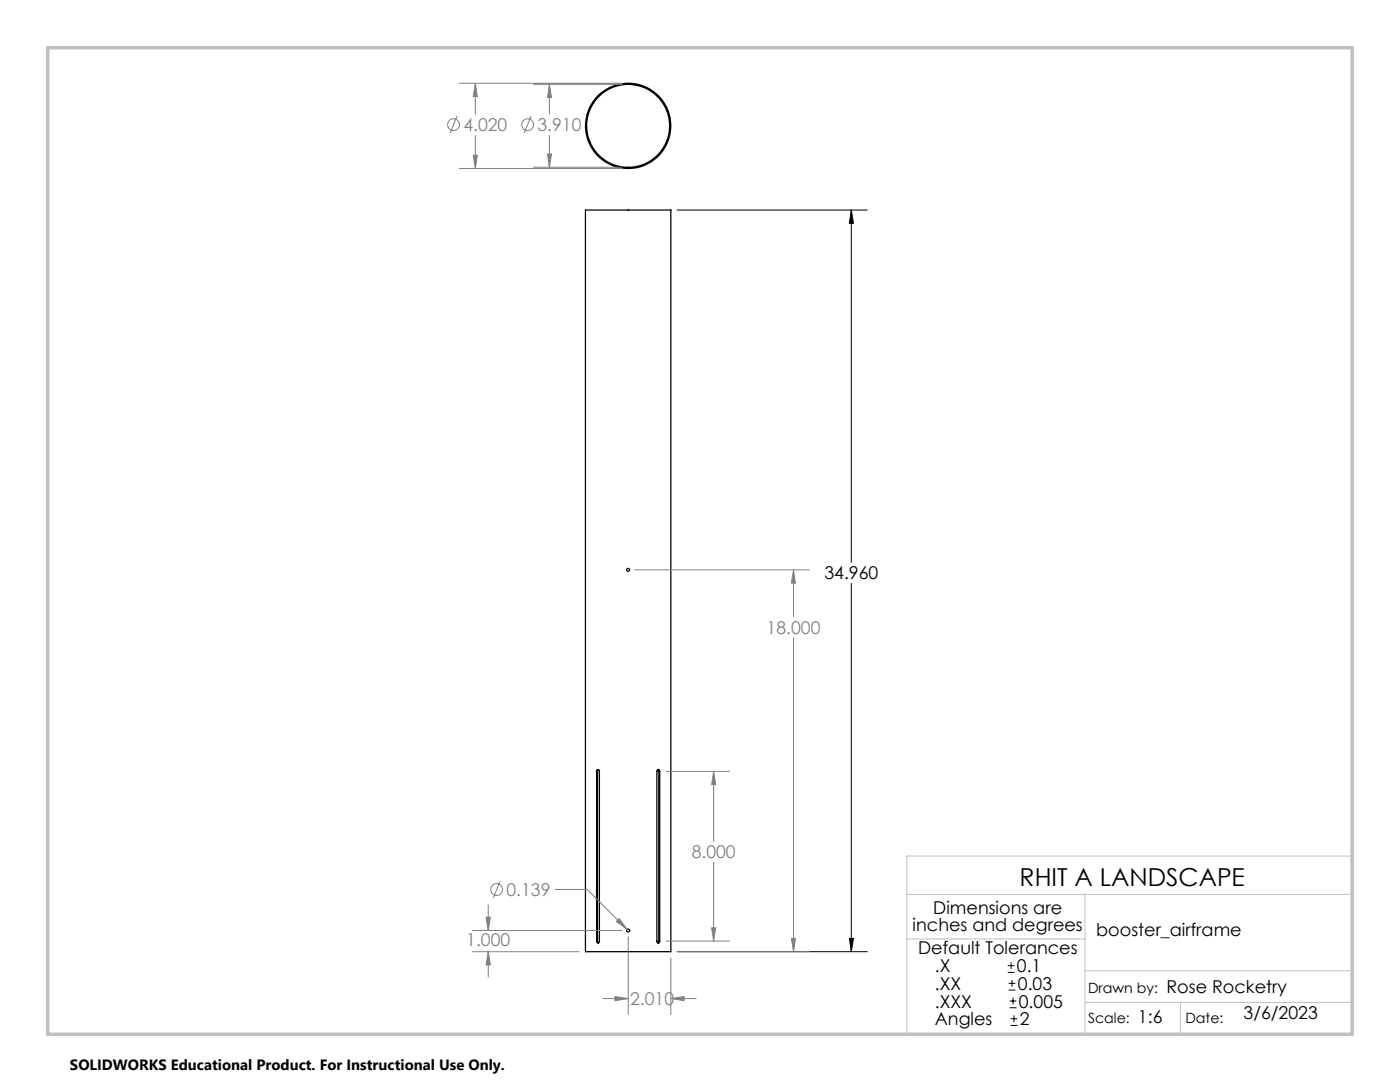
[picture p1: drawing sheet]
<svg xmlns="http://www.w3.org/2000/svg" width="279mm" height="216mm" viewBox="0 0 279 216" stroke-linecap="round" stroke-linejoin="round" font-family="sans-serif">
<g fill="none" stroke="#000" stroke-width=".25">
<path d="M116.8 41.9h17.1v148h-17.1zM119.1 153.9a.3 .3 0 0 1 .2-.4 .3 .3 0 0 1 .3 .4v33.9a.3 .3 0 0 1-.3 .4 .3 .3 0 0 1-.2-.4M119.1 153.9v33.9M119.1 153.9h.1M119.2 153.9v33.9M119.4 153.6l-.2 .3M131.3 153.6l.2 .3M131.5 153.9v33.9M131.5 153.9h.2M131.7 153.9a.3 .3 0 0 0-.3-.4 .3 .3 0 0 0-.3 .4v33.9a.3 .3 0 0 0 .3 .4 .3 .3 0 0 0 .3-.4M131.7 153.9v33.9M119.1 187.8h.1"/>
<path d="M119.2 187.8l.2 .4M131.5 187.8l-.2 .4M131.5 187.8h.2"/>
<circle cx="125.4" cy="25.1" r="8.5"/>
<circle cx="125.4" cy="25.1" r="8.3"/>
<circle cx="125.4" cy="113.7" r=".3"/>
<circle cx="125.4" cy="185.7" r=".3"/>
</g>
<g fill="none" stroke="#808080" stroke-width=".2">
<path d="M91.7 16.6h32.4M94.9 16.6v6.2M94.9 16.6l.4 2.7h-.9zM106.5 16.8h17.6M109.6 16.8v6M109.6 16.8l.5 2.7h-.8zM91.2 23.2l-1.3 3.4M91.7 33.6h32.4M94.4 31h.9l-.4 2.6zM94.9 27v6.6M106 23.2l-1.4 3.4M106.5 33.4h17.6"/>
<path d="M109.3 30.7h.8l-.5 2.7zM109.6 27v6.4M126.6 113.7h34.9M158.4 113.7v9.4M158.4 113.7l.4 2.6h-.9zM158.4 127.3v62.6M132.9 153.9h12.7M142.4 153.9v14M142.4 153.9l.4 2.7h-.8zM99.8 175.8l-1.3 3.4M110.8 177.5h6.4l8 8M142.4 172v15.8"/>
<path d="M94.3 185.7h29.8M94.3 189.9h21.3M97 183h.9l-.5 2.7zM97.4 180.6v5.1M97.4 189.9v5.1M97.4 189.9l.5 2.6h-.9zM120.3 199.2h5.1M122.7 198.9l2.7 .3-2.7 .5zM123 183.9l.6-.6 1.6 2.2zM125.4 186.9v15.5M132.9 187.8h12.7M133.9 191.2v11.2"/>
<path d="M133.9 199.2h5.1M133.9 199.2l2.6-.3v.8zM135.1 189.9h26.4M142 185.1h.8l-.4 2.7zM157.9 187.3h.9l-.4 2.6z"/>
<circle cx="90.5" cy="24.9" r="1.18"/>
<circle cx="105.3" cy="24.9" r="1.18"/>
<circle cx="99.1" cy="177.5" r="1.18"/>
</g>
<g fill="none" stroke="#000" stroke-width=".2">
<path d="M135.1 41.9h38M169.9 41.9l.4 2.7h-.8zM169.9 41.9v70.3M169.9 116.4v73.5M135.1 189.9h38M169.5 187.3h.8l-.4 2.6zM201.1 194h1.4M201.1 192.7h1.4M201.3 197.6h1.3M201.3 196.2h1.3M201.5 199.7h1.3M201.8 192v1.4"/>
<path d="M202 195.5v1.4M202.2 199.1v1.3M201.5 201.1h1.3M201.7 204.6h1.3M201.7 203.3h1.3M202.4 202.6v1.3"/>
</g>
<path d="M181 178.5h88.8M181 170.8h88.8v35.6h-88.8zM216.5 178.5v27.9M181 187.4h35.5M216.5 193.7h53.3M216.5 200h53.3M235.6 200v6.4" fill="none" stroke="#c0c0c0" stroke-width=".2"/>
<path d="M9.5 9.5h260.3v196.9h-260.3z" fill="none" stroke="#c0c0c0" stroke-width=".7"/>
<path d="M169.5 187.3h.8l-.4 2.6zM169.9 41.9l.4 2.7h-.8z" fill="#000"/>
<path d="M142.4 153.9l.4 2.7h-.8zM142 185.1h.8l-.4 2.7zM97 183h.9l-.5 2.7zM97.4 189.9l.5 2.6h-.9zM123.6 183.3l-.6 .6 2.2 1.6zM157.9 187.3h.9l-.4 2.6zM158.4 113.7l.4 2.6h-.9zM122.7 198.9l2.7 .3-2.7 .5zM133.9 199.2l2.6-.3v.8zM94.9 16.6l.4 2.7h-.9zM94.4 31h.9l-.4 2.6zM109.6 16.8l.5 2.7h-.8zM109.3 30.7h.8l-.5 2.7z" fill="#808080"/>
<text font-size="4.9" x="203.5" y="176.7">RHIT A LANDSCAPE</text>
<g font-size="3.5" fill="#808080">
<text x="92.5" y="26.2">4.020</text>
<text x="107.3" y="26.2">3.910</text>
<text x="153" y="126.5">18.000</text>
<text x="138" y="171.3">8.000</text>
<text x="101.1" y="178.8">0.139</text>
<text x="93.1" y="188.8">1.000</text>
<text x="125.8" y="200.6">2.010</text>
</g>
<g font-size="3.5">
<text x="164.5" y="115.6">34.960</text>
<text x="182.1" y="185.9">inches and degrees</text>
<text x="186.3" y="182.3">Dimensions are</text>
<text x="183.2" y="190.3">Default Tolerances</text>
<text x="218.8" y="186.8">booster_airframe</text>
<text x="186.6" y="194">.X</text>
<text x="186.6" y="197.5">.XX</text>
<text x="202.9" y="194">0.1</text>
<text x="203.1" y="197.5">0.03</text>
<text x="186.6" y="201.1">.XXX</text>
<text x="203.3" y="201.1">0.005</text>
<text x="232.8" y="198.1">Rose Rocketry</text>
<text x="248.2" y="203.3">3/6/2023</text>
<text x="186.6" y="204.6">Angles</text>
<text x="203.5" y="204.6">2</text>
<text x="227.1" y="204.1">1:6</text>
</g>
<text font-size="3" x="14" y="213.5">SOLIDWORKS Educational Product. For Instructional Use Only.</text>
<g font-size="2.8">
<text x="217.2" y="198.1">Drawn by:</text>
<text x="217.2" y="204.1">Scale:</text>
<text x="236.6" y="204.1">Date:</text>
</g>
</svg>
